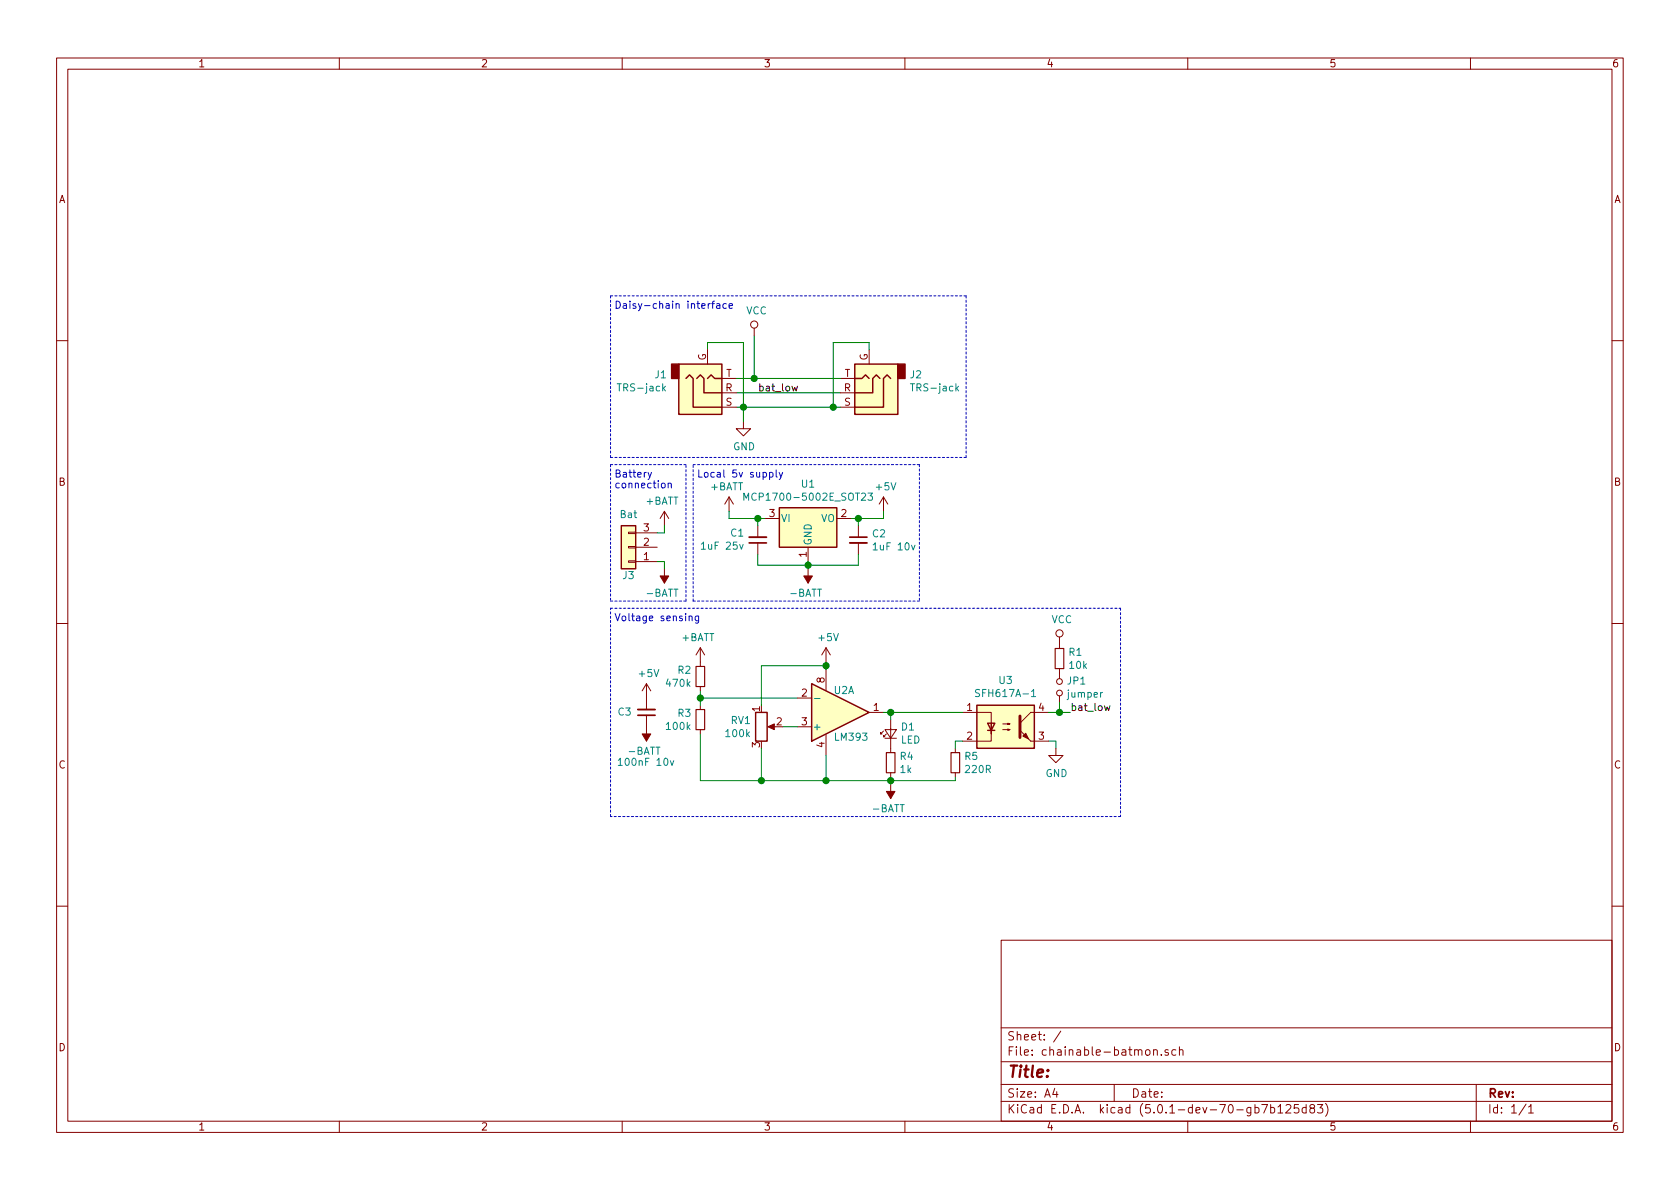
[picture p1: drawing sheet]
EESchema Schematic File Version 4
LIBS:misc-cache
EELAYER 26 0
EELAYER END
$Descr A4 11693 8268
encoding utf-8
Sheet 1 1
Title ""
Date ""
Rev ""
Comp ""
Comment1 ""
Comment2 ""
Comment3 ""
Comment4 ""
$EndDescr
$Comp
L Comparator:LM393 U2
U 3 1
P 5850 4950
F 0 "U2" H 5808 4996 50  0001 L CNN
F 1 "LM393" H 5800 4750 50  0001 L CNN
F 2 "Package_SO:SOIC-8_3.9x4.9mm_P1.27mm" H 5850 4950 50  0001 C CNN
F 3 "http://www.ti.com/lit/ds/symlink/lm393-n.pdf" H 5850 4950 50  0001 C CNN
	3    5850 4950
	1    0    0    -1  
$EndComp
$Comp
L Comparator:LM393 U2
U 1 1
P 5850 4950
F 0 "U2" H 5875 4800 50  0000 C CNN
F 1 "LM393" H 5925 5125 50  0000 C CNN
F 2 "Package_SO:SOIC-8_3.9x4.9mm_P1.27mm" H 5850 4950 50  0001 C CNN
F 3 "http://www.ti.com/lit/ds/symlink/lm393-n.pdf" H 5850 4950 50  0001 C CNN
	1    5850 4950
	1    0    0    1   
$EndComp
$Comp
L power:GND #PWR02
U 1 1
P 5175 2925
F 0 "#PWR02" H 5175 2675 50  0001 C CNN
F 1 "GND" H 5180 2752 50  0000 C CNN
F 2 "" H 5175 2925 50  0001 C CNN
F 3 "" H 5175 2925 50  0001 C CNN
	1    5175 2925
	1    0    0    -1  
$EndComp
$Comp
L power:+BATT #PWR07
U 1 1
P 4875 4600
F 0 "#PWR07" H 4875 4450 50  0001 C CNN
F 1 "+BATT" H 4890 4773 50  0000 C CNN
F 2 "" H 4875 4600 50  0001 C CNN
F 3 "" H 4875 4600 50  0001 C CNN
	1    4875 4600
	-1   0    0    -1  
$EndComp
$Comp
L Device:R_Small R2
U 1 1
P 4875 4700
F 0 "R2" H 4934 4746 50  0000 L CNN
F 1 "470k" H 4934 4655 50  0000 L CNN
F 2 "Resistor_SMD:R_0805_2012Metric_Pad1.15x1.40mm_HandSolder" H 4875 4700 50  0001 C CNN
F 3 "~" H 4875 4700 50  0001 C CNN
	1    4875 4700
	-1   0    0    -1  
$EndComp
$Comp
L Device:R_Small R3
U 1 1
P 4875 5000
F 0 "R3" H 4934 5046 50  0000 L CNN
F 1 "100k" H 4934 4955 50  0000 L CNN
F 2 "Resistor_SMD:R_0805_2012Metric_Pad1.15x1.40mm_HandSolder" H 4875 5000 50  0001 C CNN
F 3 "~" H 4875 5000 50  0001 C CNN
	1    4875 5000
	-1   0    0    -1  
$EndComp
$Comp
L Device:R_POT RV1
U 1 1
P 5300 5050
F 0 "RV1" H 5230 5096 50  0000 R CNN
F 1 "100k" H 5230 5005 50  0000 R CNN
F 2 "Potentiometer_THT:Potentiometer_Bourns_3296W_Vertical" H 5300 5050 50  0001 C CNN
F 3 "~" H 5300 5050 50  0001 C CNN
	1    5300 5050
	1    0    0    -1  
$EndComp
Wire Wire Line
	4925 2425 4925 2375
Wire Wire Line
	4925 2375 5175 2375
Wire Wire Line
	5175 2375 5175 2825
Wire Wire Line
	5175 2825 5125 2825
Connection ~ 5175 2825
Wire Wire Line
	5175 2825 5175 2925
Wire Wire Line
	5175 2825 5800 2825
Wire Wire Line
	5125 2725 5850 2725
$Comp
L Connector:AudioJack3_Ground J1
U 1 1
P 4925 2725
F 0 "J1" H 4645 2602 50  0000 R CNN
F 1 "TRS-jack" H 4645 2693 50  0000 R CNN
F 2 "Connector_Audio:Jack_3.5mm_CUI_SJ1-3533NG_Horizontal_CircularHoles" H 4925 2725 50  0001 C CNN
F 3 "~" H 4925 2725 50  0001 C CNN
	1    4925 2725
	1    0    0    1   
$EndComp
$Comp
L Connector:AudioJack3_Ground J2
U 1 1
P 6050 2725
F 0 "J2" H 5770 2602 50  0000 R CNN
F 1 "TRS-jack" H 5770 2693 50  0000 R CNN
F 2 "Connector_Audio:Jack_3.5mm_CUI_SJ1-3533NG_Horizontal_CircularHoles" H 6050 2725 50  0001 C CNN
F 3 "~" H 6050 2725 50  0001 C CNN
	1    6050 2725
	-1   0    0    1   
$EndComp
Wire Wire Line
	6050 2425 6050 2375
Wire Wire Line
	6050 2375 5800 2375
Wire Wire Line
	5800 2375 5800 2825
Connection ~ 5800 2825
Wire Wire Line
	5800 2825 5850 2825
Text Label 5275 2725 0    50   ~ 0
bat_low
Text Label 7450 4950 0    50   ~ 0
bat_low
$Comp
L Device:LED_Small D1
U 1 1
P 6200 5100
F 0 "D1" V 6246 5032 50  0000 R CNN
F 1 "LED" V 6155 5032 50  0000 R CNN
F 2 "LED_THT:LED_D5.0mm" V 6200 5100 50  0001 C CNN
F 3 "~" V 6200 5100 50  0001 C CNN
	1    6200 5100
	0    -1   -1   0   
$EndComp
Wire Wire Line
	6150 4950 6200 4950
Wire Wire Line
	6200 4950 6200 5000
$Comp
L Device:R_Small R4
U 1 1
P 6200 5300
F 0 "R4" H 6141 5346 50  0000 R CNN
F 1 "1k" H 6141 5255 50  0000 R CNN
F 2 "Resistor_SMD:R_0805_2012Metric_Pad1.15x1.40mm_HandSolder" H 6200 5300 50  0001 C CNN
F 3 "~" H 6200 5300 50  0001 C CNN
	1    6200 5300
	-1   0    0    -1  
$EndComp
$Comp
L power:+BATT #PWR03
U 1 1
P 5075 3550
F 0 "#PWR03" H 5075 3400 50  0001 C CNN
F 1 "+BATT" H 5090 3723 50  0000 C CNN
F 2 "" H 5075 3550 50  0001 C CNN
F 3 "" H 5075 3550 50  0001 C CNN
	1    5075 3550
	-1   0    0    -1  
$EndComp
Wire Wire Line
	5075 3550 5075 3600
Wire Wire Line
	5075 3600 5275 3600
$Comp
L power:+5V #PWR04
U 1 1
P 6150 3550
F 0 "#PWR04" H 6150 3400 50  0001 C CNN
F 1 "+5V" H 6165 3723 50  0000 C CNN
F 2 "" H 6150 3550 50  0001 C CNN
F 3 "" H 6150 3550 50  0001 C CNN
	1    6150 3550
	1    0    0    -1  
$EndComp
Wire Wire Line
	5925 3600 5975 3600
Wire Wire Line
	6150 3600 6150 3550
$Comp
L power:-BATT #PWR05
U 1 1
P 5625 3950
F 0 "#PWR05" H 5625 3800 50  0001 C CNN
F 1 "-BATT" H 5640 4123 50  0000 C CNN
F 2 "" H 5625 3950 50  0001 C CNN
F 3 "" H 5625 3950 50  0001 C CNN
	1    5625 3950
	-1   0    0    1   
$EndComp
Wire Wire Line
	5625 3950 5625 3925
Wire Wire Line
	5250 2625 5850 2625
Wire Wire Line
	5125 2625 5250 2625
Connection ~ 5250 2625
Wire Wire Line
	5250 2625 5250 2325
$Comp
L power:VCC #PWR01
U 1 1
P 5250 2325
F 0 "#PWR01" H 5250 2175 50  0001 C CNN
F 1 "VCC" H 5267 2498 50  0000 C CNN
F 2 "" H 5250 2325 50  0001 C CNN
F 3 "" H 5250 2325 50  0001 C CNN
	1    5250 2325
	1    0    0    -1  
$EndComp
$Comp
L Isolator:SFH617A-1 U3
U 1 1
P 7000 5050
F 0 "U3" H 7000 5375 50  0000 C CNN
F 1 "SFH617A-1" H 7000 5284 50  0000 C CNN
F 2 "Package_DIP:DIP-4_W7.62mm" H 6800 4850 50  0001 L CIN
F 3 "http://www.vishay.com/docs/83740/sfh617a.pdf" H 7000 5050 50  0001 L CNN
	1    7000 5050
	1    0    0    -1  
$EndComp
$Comp
L Regulator_Linear:MCP1700-5002E_SOT23 U1
U 1 1
P 5625 3600
F 0 "U1" H 5625 3842 50  0000 C CNN
F 1 "MCP1700-5002E_SOT23" H 5625 3751 50  0000 C CNN
F 2 "Package_TO_SOT_SMD:SOT-23" H 5625 3825 50  0001 C CNN
F 3 "http://ww1.microchip.com/downloads/en/DeviceDoc/20001826D.pdf" H 5625 3600 50  0001 C CNN
	1    5625 3600
	1    0    0    -1  
$EndComp
$Comp
L Device:R_Small R5
U 1 1
P 6650 5300
F 0 "R5" H 6591 5346 50  0000 R CNN
F 1 "220R" H 6591 5255 50  0000 R CNN
F 2 "Resistor_SMD:R_0805_2012Metric_Pad1.15x1.40mm_HandSolder" H 6650 5300 50  0001 C CNN
F 3 "~" H 6650 5300 50  0001 C CNN
	1    6650 5300
	-1   0    0    -1  
$EndComp
Connection ~ 6200 4950
$Comp
L power:+5V #PWR08
U 1 1
P 5750 4600
F 0 "#PWR08" H 5750 4450 50  0001 C CNN
F 1 "+5V" H 5765 4773 50  0000 C CNN
F 2 "" H 5750 4600 50  0001 C CNN
F 3 "" H 5750 4600 50  0001 C CNN
	1    5750 4600
	1    0    0    -1  
$EndComp
Wire Wire Line
	7300 4950 7375 4950
Wire Wire Line
	7300 5150 7350 5150
Wire Wire Line
	7350 5150 7350 5200
Wire Wire Line
	6700 5150 6650 5150
Wire Wire Line
	4875 4800 4875 4850
Wire Wire Line
	5450 5050 5550 5050
Wire Wire Line
	4875 4850 5550 4850
Connection ~ 4875 4850
Wire Wire Line
	4875 4850 4875 4900
Wire Wire Line
	5750 4650 5750 4625
Wire Wire Line
	5300 4900 5300 4625
Wire Wire Line
	5300 4625 5750 4625
Connection ~ 5750 4625
Wire Wire Line
	5750 4625 5750 4600
$Comp
L power:-BATT #PWR012
U 1 1
P 6200 5450
F 0 "#PWR012" H 6200 5300 50  0001 C CNN
F 1 "-BATT" H 6215 5623 50  0000 C CNN
F 2 "" H 6200 5450 50  0001 C CNN
F 3 "" H 6200 5450 50  0001 C CNN
	1    6200 5450
	-1   0    0    1   
$EndComp
Wire Wire Line
	6200 5450 6200 5425
Wire Wire Line
	6200 5425 6650 5425
Connection ~ 6200 5425
Wire Wire Line
	6200 5425 6200 5400
Wire Wire Line
	6200 5425 5750 5425
Wire Wire Line
	5750 5425 5750 5250
Wire Wire Line
	5750 5425 5300 5425
Wire Wire Line
	5300 5425 5300 5200
Connection ~ 5750 5425
Wire Wire Line
	4875 5100 4875 5425
Wire Wire Line
	4875 5425 5300 5425
Connection ~ 5300 5425
Wire Wire Line
	6650 5200 6650 5150
Wire Wire Line
	6650 5400 6650 5425
Wire Wire Line
	6200 4950 6700 4950
$Comp
L power:GND #PWR011
U 1 1
P 7350 5200
F 0 "#PWR011" H 7350 4950 50  0001 C CNN
F 1 "GND" H 7355 5027 50  0000 C CNN
F 2 "" H 7350 5200 50  0001 C CNN
F 3 "" H 7350 5200 50  0001 C CNN
	1    7350 5200
	1    0    0    -1  
$EndComp
$Comp
L Device:R_Small R1
U 1 1
P 7375 4575
F 0 "R1" H 7316 4621 50  0000 R CNN
F 1 "10k" H 7316 4530 50  0000 R CNN
F 2 "Resistor_SMD:R_0805_2012Metric_Pad1.15x1.40mm_HandSolder" H 7375 4575 50  0001 C CNN
F 3 "~" H 7375 4575 50  0001 C CNN
	1    7375 4575
	-1   0    0    -1  
$EndComp
Wire Wire Line
	7375 4875 7375 4950
Wire Wire Line
	7375 4950 7450 4950
Connection ~ 7375 4950
$Comp
L power:VCC #PWR06
U 1 1
P 7375 4475
F 0 "#PWR06" H 7375 4325 50  0001 C CNN
F 1 "VCC" H 7392 4648 50  0000 C CNN
F 2 "" H 7375 4475 50  0001 C CNN
F 3 "" H 7375 4475 50  0001 C CNN
	1    7375 4475
	1    0    0    -1  
$EndComp
$Comp
L Device:Jumper_NO_Small JP1
U 1 1
P 7375 4775
F 0 "JP1" V 7329 4823 50  0000 L CNN
F 1 "jumper" V 7420 4823 50  0000 L CNN
F 2 "Jumper:SolderJumper-2_P1.3mm_Open_TrianglePad1.0x1.5mm" H 7375 4775 50  0001 C CNN
F 3 "~" H 7375 4775 50  0001 C CNN
	1    7375 4775
	0    1    1    0   
$EndComp
$Comp
L Device:C_Small C1
U 1 1
P 5275 3750
F 0 "C1" H 5184 3704 50  0000 R CNN
F 1 "1uF 25v" H 5184 3795 50  0000 R CNN
F 2 "Capacitor_SMD:C_0805_2012Metric_Pad1.15x1.40mm_HandSolder" H 5275 3750 50  0001 C CNN
F 3 "~" H 5275 3750 50  0001 C CNN
	1    5275 3750
	1    0    0    1   
$EndComp
Wire Wire Line
	5275 3650 5275 3600
Connection ~ 5275 3600
Wire Wire Line
	5275 3600 5325 3600
Wire Wire Line
	5625 3925 5275 3925
Wire Wire Line
	5275 3925 5275 3850
Connection ~ 5625 3925
Wire Wire Line
	5625 3925 5625 3900
$Comp
L Device:C_Small C2
U 1 1
P 5975 3750
F 0 "C2" H 6067 3796 50  0000 L CNN
F 1 "1uF 10v" H 6067 3705 50  0000 L CNN
F 2 "Capacitor_SMD:C_0805_2012Metric_Pad1.15x1.40mm_HandSolder" H 5975 3750 50  0001 C CNN
F 3 "~" H 5975 3750 50  0001 C CNN
	1    5975 3750
	1    0    0    -1  
$EndComp
Wire Wire Line
	5625 3925 5975 3925
Wire Wire Line
	5975 3925 5975 3850
Wire Wire Line
	5975 3650 5975 3600
Connection ~ 5975 3600
Wire Wire Line
	5975 3600 6150 3600
$Comp
L Device:C_Small C3
U 1 1
P 4500 4950
F 0 "C3" H 4400 4950 50  0000 R CNN
F 1 "100nF 10v" H 4700 5300 50  0000 R CNN
F 2 "Capacitor_SMD:C_0805_2012Metric_Pad1.15x1.40mm_HandSolder" H 4500 4950 50  0001 C CNN
F 3 "~" H 4500 4950 50  0001 C CNN
	1    4500 4950
	1    0    0    1   
$EndComp
$Comp
L power:+5V #PWR09
U 1 1
P 4500 4850
F 0 "#PWR09" H 4500 4700 50  0001 C CNN
F 1 "+5V" H 4515 5023 50  0000 C CNN
F 2 "" H 4500 4850 50  0001 C CNN
F 3 "" H 4500 4850 50  0001 C CNN
	1    4500 4850
	1    0    0    -1  
$EndComp
$Comp
L power:-BATT #PWR010
U 1 1
P 4500 5050
F 0 "#PWR010" H 4500 4900 50  0001 C CNN
F 1 "-BATT" H 4515 5223 50  0000 C CNN
F 2 "" H 4500 5050 50  0001 C CNN
F 3 "" H 4500 5050 50  0001 C CNN
	1    4500 5050
	-1   0    0    1   
$EndComp
Wire Notes Line
	4250 5675 4250 4225
Wire Notes Line
	4250 4225 7800 4225
Wire Notes Line
	7800 4225 7800 5675
Wire Notes Line
	7800 5675 4250 5675
Text Notes 4275 4325 0    50   ~ 0
Voltage sensing
Wire Notes Line
	4825 4175 4825 3225
Wire Notes Line
	4825 3225 6400 3225
Wire Notes Line
	6400 3225 6400 4175
Wire Notes Line
	4825 4175 6400 4175
Text Notes 4850 3325 0    50   ~ 0
Local 5v supply
Wire Notes Line
	6725 3175 6725 2050
Wire Notes Line
	6725 2050 4250 2050
Wire Notes Line
	4250 2050 4250 3175
Wire Notes Line
	4250 3175 6725 3175
Text Notes 4275 2150 0    50   ~ 0
Daisy-chain interface
$Comp
L Connector_Generic:Conn_01x03 J3
U 1 1
P 4375 3800
F 0 "J3" H 4375 4000 50  0000 C CNN
F 1 "Bat" H 4375 3575 50  0000 C CNN
F 2 "Connector_PinHeader_2.54mm:PinHeader_1x03_P2.54mm_Vertical" H 4375 3800 50  0001 C CNN
F 3 "~" H 4375 3800 50  0001 C CNN
	1    4375 3800
	-1   0    0    1   
$EndComp
$Comp
L power:+BATT #PWR0101
U 1 1
P 4625 3650
F 0 "#PWR0101" H 4625 3500 50  0001 C CNN
F 1 "+BATT" H 4640 3823 50  0000 C CNN
F 2 "" H 4625 3650 50  0001 C CNN
F 3 "" H 4625 3650 50  0001 C CNN
	1    4625 3650
	-1   0    0    -1  
$EndComp
$Comp
L power:-BATT #PWR0102
U 1 1
P 4625 3950
F 0 "#PWR0102" H 4625 3800 50  0001 C CNN
F 1 "-BATT" H 4640 4123 50  0000 C CNN
F 2 "" H 4625 3950 50  0001 C CNN
F 3 "" H 4625 3950 50  0001 C CNN
	1    4625 3950
	-1   0    0    1   
$EndComp
Wire Wire Line
	4575 3700 4625 3700
Wire Wire Line
	4625 3700 4625 3650
Wire Wire Line
	4625 3900 4625 3950
Wire Notes Line
	4775 4175 4775 3225
Wire Notes Line
	4775 3225 4250 3225
Wire Notes Line
	4250 3225 4250 4175
Wire Notes Line
	4250 4175 4775 4175
Text Notes 4275 3400 0    50   ~ 0
Battery \nconnection
Wire Wire Line
	4625 3900 4575 3900
$EndSCHEMATC
